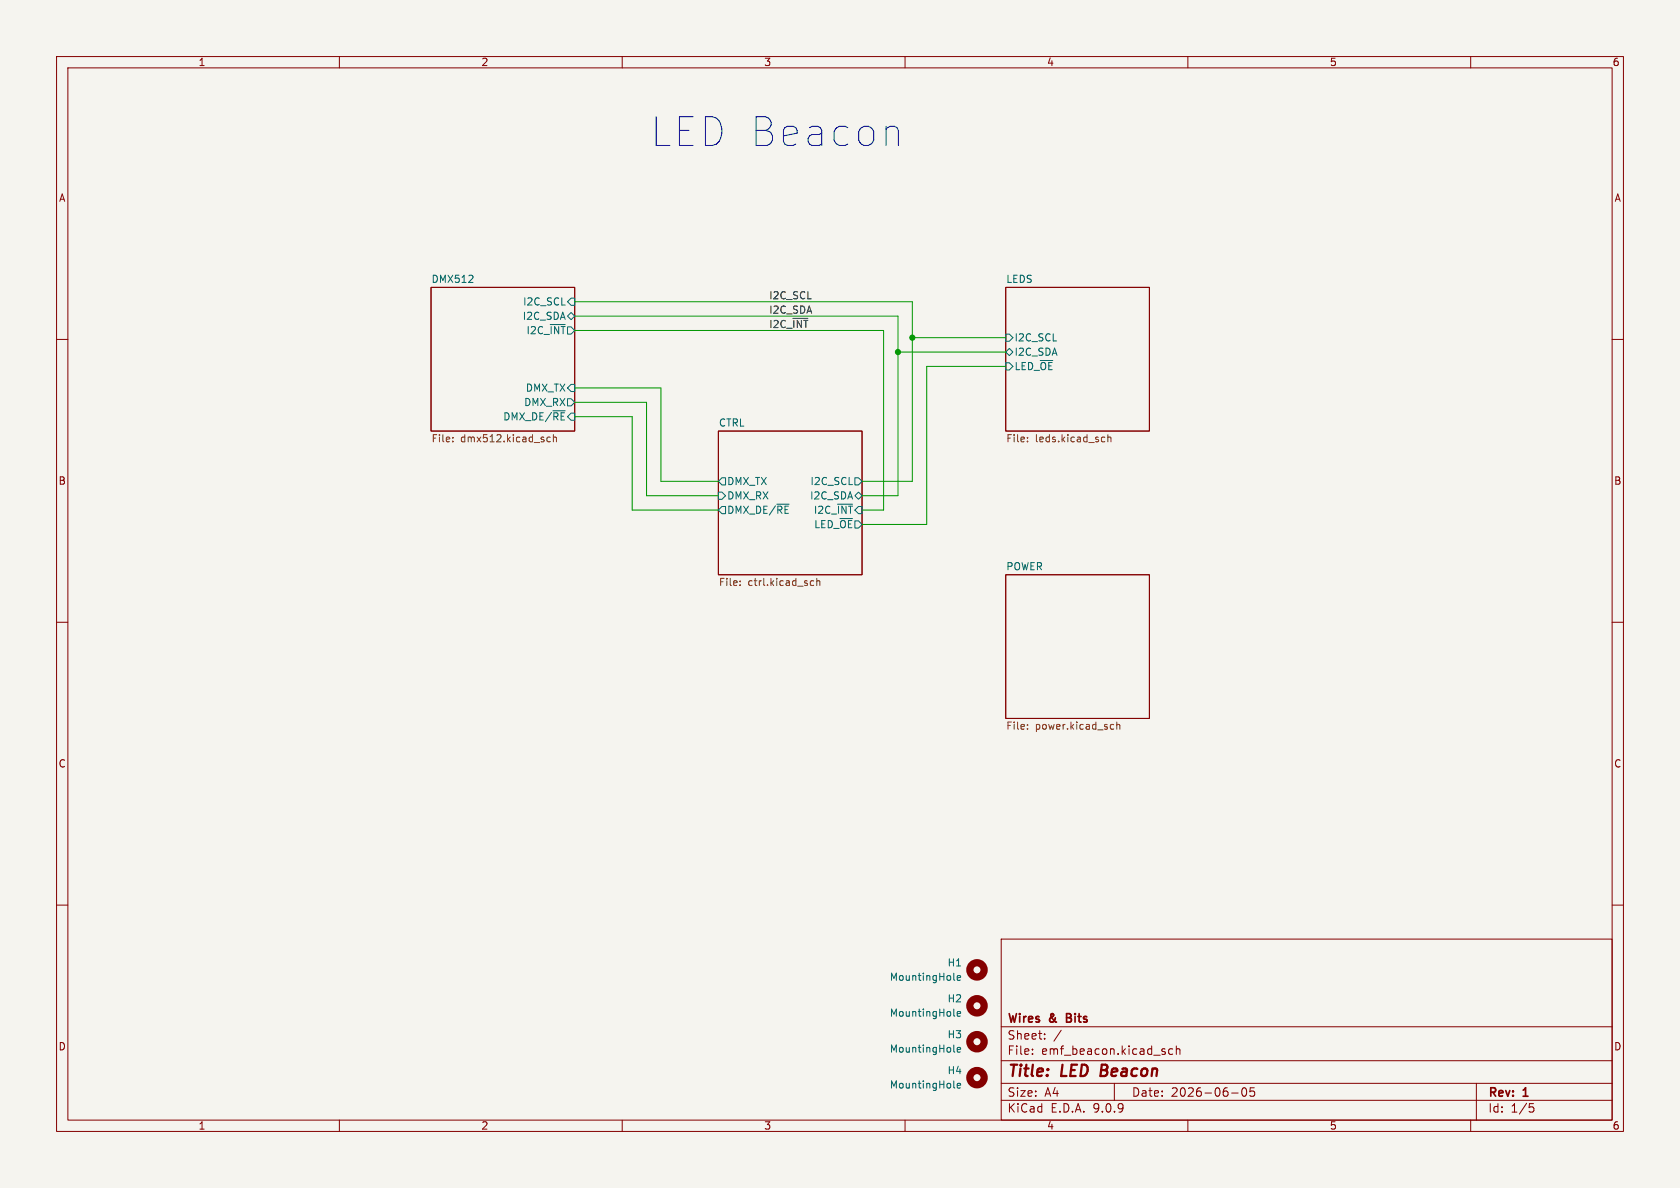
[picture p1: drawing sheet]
(kicad_sch
 (version 20250114)
 (generator "eeschema")
 (generator_version "9.0")
 (paper "A4")
 (title_block
  (title "LED Beacon")
  (date "2026-06-05")
  (rev "1")
  (company "Wires & Bits"))
 (lib_symbols
  (symbol "emf_beacon_ibrary:MountingHole"
   (pin_names
    (offset 1.016)) (exclude_from_sim no) (in_bom no) (on_board yes)
   (property "Reference" "H" (at 0 5.08 0) (effects (font (size 1.27 1.27))))
   (property "Value" "MountingHole" (at 0 3.175 0) (effects (font (size 1.27 1.27))))
   (property "Footprint" "" (at 0 0 0) (effects (font (size 1.27 1.27)) (hide yes)))
   (property "Datasheet" "~" (at 0 0 0) (effects (font (size 1.27 1.27)) (hide yes)))
   (property "Description" "Mounting Hole without connection" (at 0 0 0) (effects (font (size 1.27 1.27)) (hide yes)))
   (symbol "MountingHole_0_1"
    (circle (center 0 0) (radius 1.27) (stroke (width 1.27) (type default)) (fill (type none))))
   (embedded_fonts no)))
 (text "LED Beacon"
  (exclude_from_sim no)
  (at 137.414 23.622 0)
  (effects (font (size 5.08 5.08))))
 (junction
  (at 161.29 59.69)
  (diameter 0)
  (color 0 0 0 0))
 (junction
  (at 158.75 62.23)
  (diameter 0)
  (color 0 0 0 0))
 (wire
  (pts (xy 163.83 64.77) (xy 163.83 92.71))
  (stroke (width 0) (type default)))
 (wire
  (pts (xy 152.4 87.63) (xy 158.75 87.63))
  (stroke (width 0) (type default)))
 (wire
  (pts (xy 116.84 85.09) (xy 127 85.09))
  (stroke (width 0) (type default)))
 (wire
  (pts (xy 101.6 58.42) (xy 156.21 58.42))
  (stroke (width 0) (type default)))
 (wire
  (pts (xy 156.21 58.42) (xy 156.21 90.17))
  (stroke (width 0) (type default)))
 (wire
  (pts (xy 101.6 73.66) (xy 111.76 73.66))
  (stroke (width 0) (type default)))
 (wire
  (pts (xy 101.6 55.88) (xy 158.75 55.88))
  (stroke (width 0) (type default)))
 (wire
  (pts (xy 101.6 53.34) (xy 161.29 53.34))
  (stroke (width 0) (type default)))
 (wire
  (pts (xy 152.4 90.17) (xy 156.21 90.17))
  (stroke (width 0) (type default)))
 (wire
  (pts (xy 127 87.63) (xy 114.3 87.63))
  (stroke (width 0) (type default)))
 (wire
  (pts (xy 161.29 53.34) (xy 161.29 59.69))
  (stroke (width 0) (type default)))
 (wire
  (pts (xy 158.75 62.23) (xy 158.75 87.63))
  (stroke (width 0) (type default)))
 (wire
  (pts (xy 111.76 73.66) (xy 111.76 90.17))
  (stroke (width 0) (type default)))
 (wire
  (pts (xy 158.75 62.23) (xy 177.8 62.23))
  (stroke (width 0) (type default)))
 (wire
  (pts (xy 114.3 87.63) (xy 114.3 71.12))
  (stroke (width 0) (type default)))
 (wire
  (pts (xy 163.83 92.71) (xy 152.4 92.71))
  (stroke (width 0) (type default)))
 (wire
  (pts (xy 161.29 59.69) (xy 177.8 59.69))
  (stroke (width 0) (type default)))
 (wire
  (pts (xy 116.84 68.58) (xy 116.84 85.09))
  (stroke (width 0) (type default)))
 (wire
  (pts (xy 161.29 59.69) (xy 161.29 85.09))
  (stroke (width 0) (type default)))
 (wire
  (pts (xy 163.83 64.77) (xy 177.8 64.77))
  (stroke (width 0) (type default)))
 (wire
  (pts (xy 158.75 55.88) (xy 158.75 62.23))
  (stroke (width 0) (type default)))
 (wire
  (pts (xy 152.4 85.09) (xy 161.29 85.09))
  (stroke (width 0) (type default)))
 (wire
  (pts (xy 111.76 90.17) (xy 127 90.17))
  (stroke (width 0) (type default)))
 (wire
  (pts (xy 114.3 71.12) (xy 101.6 71.12))
  (stroke (width 0) (type default)))
 (wire
  (pts (xy 101.6 68.58) (xy 116.84 68.58))
  (stroke (width 0) (type default)))
 (label "I2C_~{INT}"
  (at 135.89 58.42 0)
  (effects (font (size 1.27 1.27)) (justify left bottom)))
 (label "I2C_SCL"
  (at 135.89 53.34 0)
  (effects (font (size 1.27 1.27)) (justify left bottom)))
 (label "I2C_SDA"
  (at 135.89 55.88 0)
  (effects (font (size 1.27 1.27)) (justify left bottom)))
 (symbol
  (lib_id "emf_beacon_ibrary:MountingHole")
  (at 172.72 184.15 0)
  (mirror y)
  (unit 1)
  (exclude_from_sim no)
  (in_bom no)
  (on_board yes)
  (dnp no)
  (fields_autoplaced yes)
  (property "Reference" "H3" (at 170.18 182.8799 0) (effects (font (size 1.27 1.27)) (justify left)))
  (property "Value" "MountingHole" (at 170.18 185.4199 0) (effects (font (size 1.27 1.27)) (justify left)))
  (property "Footprint" "MountingHole:MountingHole_4.3mm_M4" (at 172.72 184.15 0) (effects (font (size 1.27 1.27)) (hide yes)))
  (property "Datasheet" "~" (at 172.72 184.15 0) (effects (font (size 1.27 1.27)) (hide yes)))
  (property "Description" "Mounting Hole without connection" (at 172.72 184.15 0) (effects (font (size 1.27 1.27)) (hide yes)))
  (property "LCSC" "~" (at 172.72 184.15 0) (effects (font (size 1.27 1.27)) (hide yes)))
  (property "MFR" "" (at 172.72 184.15 0) (effects (font (size 1.27 1.27)) (hide yes)))
  (property "MPN" "" (at 172.72 184.15 0) (effects (font (size 1.27 1.27)) (hide yes))))
 (symbol
  (lib_id "emf_beacon_ibrary:MountingHole")
  (at 172.72 171.45 0)
  (mirror y)
  (unit 1)
  (exclude_from_sim no)
  (in_bom no)
  (on_board yes)
  (dnp no)
  (fields_autoplaced yes)
  (property "Reference" "H1" (at 170.18 170.1799 0) (effects (font (size 1.27 1.27)) (justify left)))
  (property "Value" "MountingHole" (at 170.18 172.7199 0) (effects (font (size 1.27 1.27)) (justify left)))
  (property "Footprint" "MountingHole:MountingHole_4.3mm_M4" (at 172.72 171.45 0) (effects (font (size 1.27 1.27)) (hide yes)))
  (property "Datasheet" "~" (at 172.72 171.45 0) (effects (font (size 1.27 1.27)) (hide yes)))
  (property "Description" "Mounting Hole without connection" (at 172.72 171.45 0) (effects (font (size 1.27 1.27)) (hide yes)))
  (property "LCSC" "~" (at 172.72 171.45 0) (effects (font (size 1.27 1.27)) (hide yes)))
  (property "MFR" "" (at 172.72 171.45 0) (effects (font (size 1.27 1.27)) (hide yes)))
  (property "MPN" "" (at 172.72 171.45 0) (effects (font (size 1.27 1.27)) (hide yes))))
 (symbol
  (lib_id "emf_beacon_ibrary:MountingHole")
  (at 172.72 177.8 0)
  (mirror y)
  (unit 1)
  (exclude_from_sim no)
  (in_bom no)
  (on_board yes)
  (dnp no)
  (fields_autoplaced yes)
  (property "Reference" "H2" (at 170.18 176.5299 0) (effects (font (size 1.27 1.27)) (justify left)))
  (property "Value" "MountingHole" (at 170.18 179.0699 0) (effects (font (size 1.27 1.27)) (justify left)))
  (property "Footprint" "MountingHole:MountingHole_4.3mm_M4" (at 172.72 177.8 0) (effects (font (size 1.27 1.27)) (hide yes)))
  (property "Datasheet" "~" (at 172.72 177.8 0) (effects (font (size 1.27 1.27)) (hide yes)))
  (property "Description" "Mounting Hole without connection" (at 172.72 177.8 0) (effects (font (size 1.27 1.27)) (hide yes)))
  (property "LCSC" "~" (at 172.72 177.8 0) (effects (font (size 1.27 1.27)) (hide yes)))
  (property "MFR" "" (at 172.72 177.8 0) (effects (font (size 1.27 1.27)) (hide yes)))
  (property "MPN" "" (at 172.72 177.8 0) (effects (font (size 1.27 1.27)) (hide yes))))
 (symbol
  (lib_id "emf_beacon_ibrary:MountingHole")
  (at 172.72 190.5 0)
  (mirror y)
  (unit 1)
  (exclude_from_sim no)
  (in_bom no)
  (on_board yes)
  (dnp no)
  (fields_autoplaced yes)
  (property "Reference" "H4" (at 170.18 189.2299 0) (effects (font (size 1.27 1.27)) (justify left)))
  (property "Value" "MountingHole" (at 170.18 191.7699 0) (effects (font (size 1.27 1.27)) (justify left)))
  (property "Footprint" "MountingHole:MountingHole_4.3mm_M4" (at 172.72 190.5 0) (effects (font (size 1.27 1.27)) (hide yes)))
  (property "Datasheet" "~" (at 172.72 190.5 0) (effects (font (size 1.27 1.27)) (hide yes)))
  (property "Description" "Mounting Hole without connection" (at 172.72 190.5 0) (effects (font (size 1.27 1.27)) (hide yes)))
  (property "LCSC" "~" (at 172.72 190.5 0) (effects (font (size 1.27 1.27)) (hide yes)))
  (property "MFR" "" (at 172.72 190.5 0) (effects (font (size 1.27 1.27)) (hide yes)))
  (property "MPN" "" (at 172.72 190.5 0) (effects (font (size 1.27 1.27)) (hide yes))))
 (sheet
  (at 177.8 101.6)
  (size 25.4 25.4)
  (exclude_from_sim no)
  (in_bom yes)
  (on_board yes)
  (dnp no)
  (fields_autoplaced yes)
  (stroke (width 0.1524) (type solid))
  (fill (color 0 0 0 0.0000))
  (property "Sheetname" "POWER" (at 177.8 100.8884 0) (effects (font (size 1.27 1.27)) (justify left bottom)))
  (property "Sheetfile" "power.kicad_sch" (at 177.8 127.5846 0) (effects (font (size 1.27 1.27)) (justify left top))))
 (sheet
  (at 127 76.2)
  (size 25.4 25.4)
  (exclude_from_sim no)
  (in_bom yes)
  (on_board yes)
  (dnp no)
  (fields_autoplaced yes)
  (stroke (width 0.1524) (type solid))
  (fill (color 0 0 0 0.0000))
  (property "Sheetname" "CTRL" (at 127 75.4884 0) (effects (font (size 1.27 1.27)) (justify left bottom)))
  (property "Sheetfile" "ctrl.kicad_sch" (at 127 102.1846 0) (effects (font (size 1.27 1.27)) (justify left top)))
  (pin "DMX_DE{slash}~{RE}" output (at 127 90.17 180) (effects (font (size 1.27 1.27)) (justify left)))
  (pin "DMX_RX" input (at 127 87.63 180) (effects (font (size 1.27 1.27)) (justify left)))
  (pin "DMX_TX" output (at 127 85.09 180) (effects (font (size 1.27 1.27)) (justify left)))
  (pin "I2C_SCL" output (at 152.4 85.09 0) (effects (font (size 1.27 1.27)) (justify right)))
  (pin "I2C_SDA" bidirectional (at 152.4 87.63 0) (effects (font (size 1.27 1.27)) (justify right)))
  (pin "LED_~{OE}" output (at 152.4 92.71 0) (effects (font (size 1.27 1.27)) (justify right)))
  (pin "I2C_~{INT}" input (at 152.4 90.17 0) (effects (font (size 1.27 1.27)) (justify right))))
 (sheet
  (at 76.2 50.8)
  (size 25.4 25.4)
  (exclude_from_sim no)
  (in_bom yes)
  (on_board yes)
  (dnp no)
  (fields_autoplaced yes)
  (stroke (width 0.1524) (type solid))
  (fill (color 0 0 0 0.0000))
  (property "Sheetname" "DMX512" (at 76.2 50.0884 0) (effects (font (size 1.27 1.27)) (justify left bottom)))
  (property "Sheetfile" "dmx512.kicad_sch" (at 76.2 76.7846 0) (effects (font (size 1.27 1.27)) (justify left top)))
  (pin "DMX_DE{slash}~{RE}" input (at 101.6 73.66 0) (effects (font (size 1.27 1.27)) (justify right)))
  (pin "DMX_RX" output (at 101.6 71.12 0) (effects (font (size 1.27 1.27)) (justify right)))
  (pin "DMX_TX" input (at 101.6 68.58 0) (effects (font (size 1.27 1.27)) (justify right)))
  (pin "I2C_SDA" bidirectional (at 101.6 55.88 0) (effects (font (size 1.27 1.27)) (justify right)))
  (pin "I2C_~{INT}" output (at 101.6 58.42 0) (effects (font (size 1.27 1.27)) (justify right)))
  (pin "I2C_SCL" input (at 101.6 53.34 0) (effects (font (size 1.27 1.27)) (justify right))))
 (sheet
  (at 177.8 50.8)
  (size 25.4 25.4)
  (exclude_from_sim no)
  (in_bom yes)
  (on_board yes)
  (dnp no)
  (fields_autoplaced yes)
  (stroke (width 0.1524) (type solid))
  (fill (color 0 0 0 0.0000))
  (property "Sheetname" "LEDS" (at 177.8 50.0884 0) (effects (font (size 1.27 1.27)) (justify left bottom)))
  (property "Sheetfile" "leds.kicad_sch" (at 177.8 76.7846 0) (effects (font (size 1.27 1.27)) (justify left top)))
  (pin "I2C_SCL" input (at 177.8 59.69 180) (effects (font (size 1.27 1.27)) (justify left)))
  (pin "I2C_SDA" bidirectional (at 177.8 62.23 180) (effects (font (size 1.27 1.27)) (justify left)))
  (pin "LED_~{OE}" input (at 177.8 64.77 180) (effects (font (size 1.27 1.27)) (justify left))))
 (sheet_instances
  (path ""
   (page "1")))
 (embedded_fonts no))
